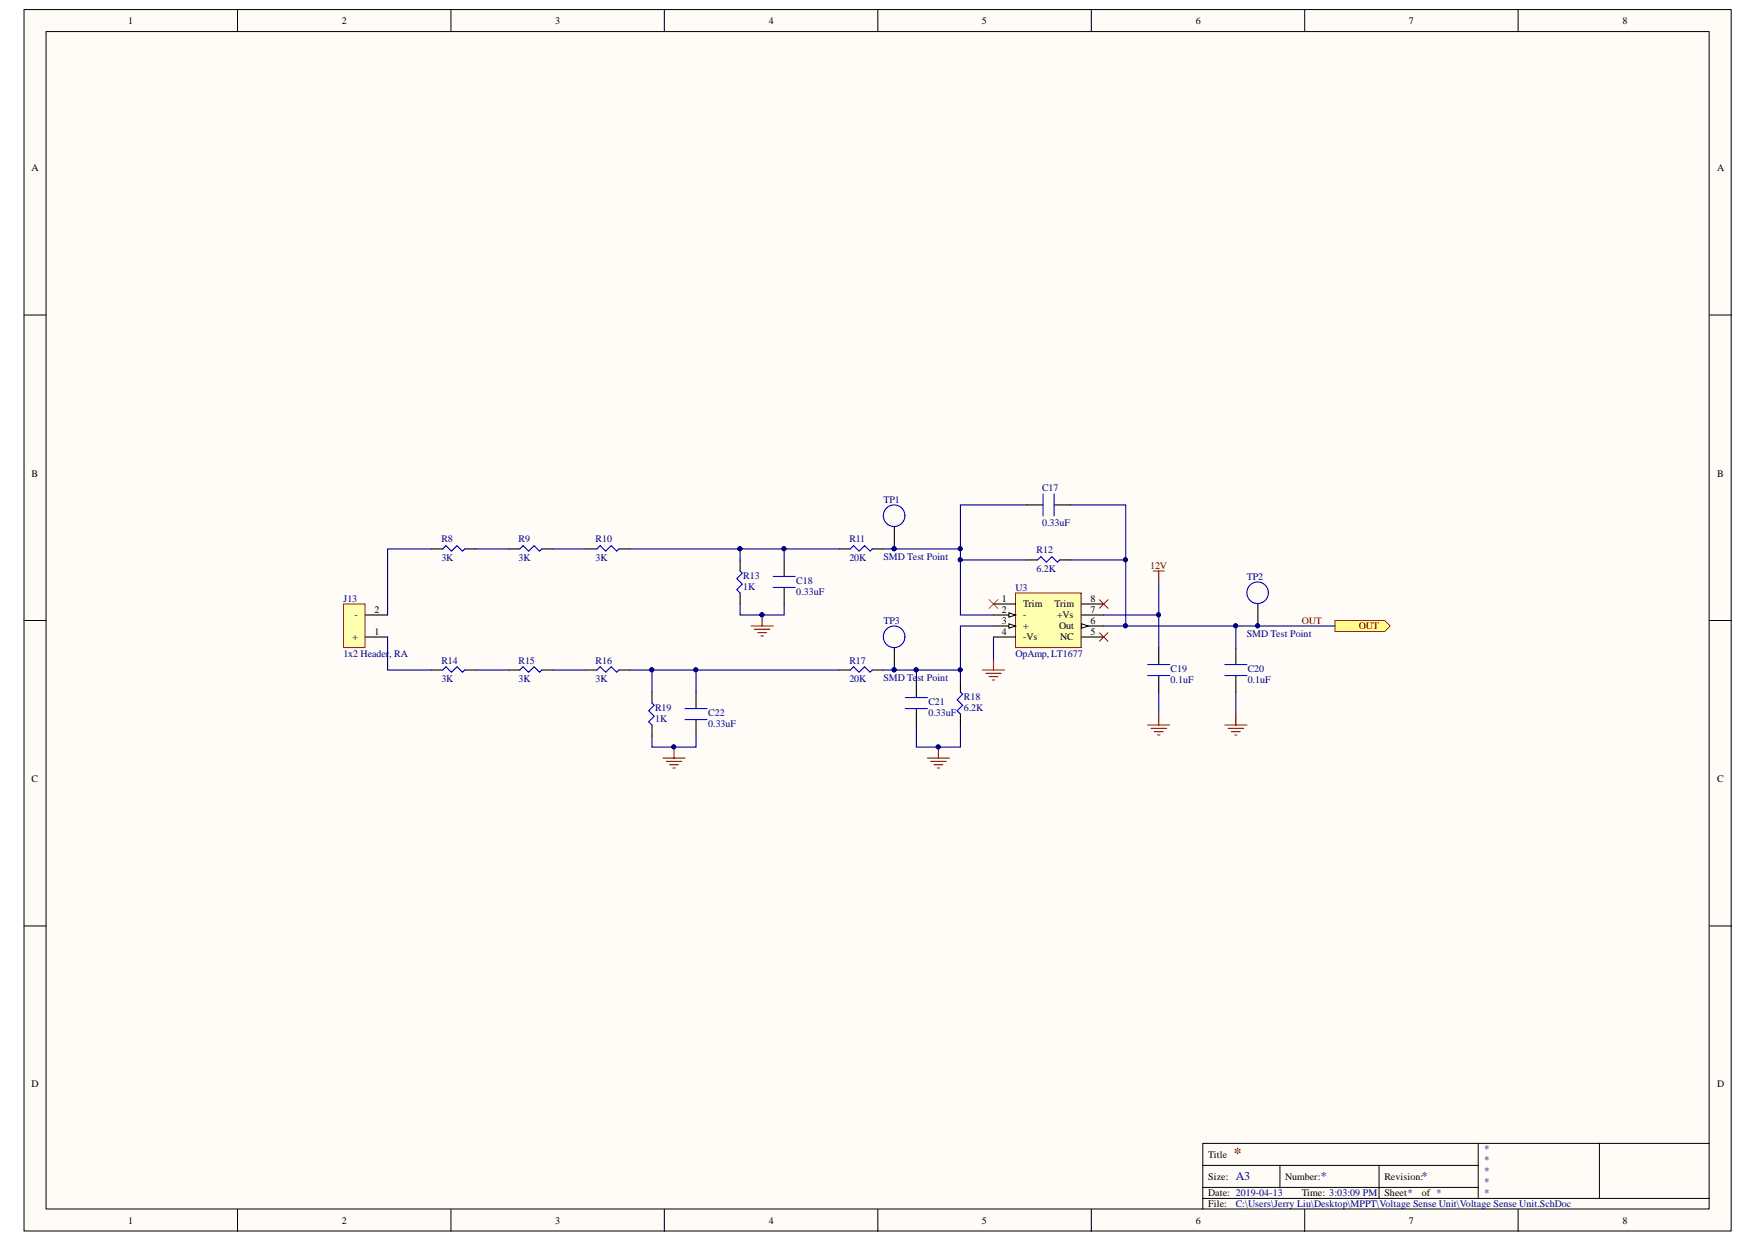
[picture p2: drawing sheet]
<svg xmlns="http://www.w3.org/2000/svg" width="297mm" height="210mm" viewBox="0 0 297 210" stroke-linecap="round" stroke-linejoin="round" font-family="sans-serif">
<g fill="#fffcf8" stroke="#000" stroke-width=".17">
<path d="M4.1 1.6h288.6v206.4h-288.6z"/>
<path d="M7.8 5.3h281.1v199h-281.1z"/>
</g>
<g fill="none" stroke="#000" stroke-width=".17">
<path d="M40.2 1.6v3.7M76.2 1.6v3.7M112.3 1.6v3.7M148.4 1.6v3.7M184.5 1.6v3.7M220.6 1.6v3.7M256.7 1.6v3.7M4.1 53.2h3.7M289 53.2h3.7M4.1 104.9h3.7M289 104.9h3.7M4.1 156.5h3.7"/>
<path d="M289 156.5h3.7M203.3 197h46.6M216.4 197v3.7M233.1 197v5.5M249.9 193.2v9.3M270.4 193.2h-67.1v11.2M289 193.2h-18.6v9.3M40.2 204.4v3.7M76.2 204.4v3.7M112.3 204.4v3.7M148.4 204.4v3.7M184.5 204.4v3.7"/>
<path d="M203.3 202.5h85.7M203.3 200.7h46.6M220.6 204.4v3.7M256.7 204.4v3.7"/>
</g>
<path d="M58.1 102.1h3.6v7.3h-3.6z" fill="#ffffb0" stroke="#800000" stroke-width=".17"/>
<g fill="none" stroke="#000" stroke-width=".19">
<path d="M173.5 85.3h2.8M173.5 94.6h1.9M178.2 85.3h2.8M179.1 94.6h1.9M61.8 107.7h3.7M61.8 103.9h3.7M73 113.2h1.8M78.6 113.2h1.8M86 113.2h1.9M91.6 113.2h1.9M99 113.2h1.9M104.6 113.2h1.9"/>
<path d="M110.2 117v1.8M117.7 117v2.8M141.9 113.2h1.8M147.5 113.2h1.8M154.9 115.1v2.8M154.9 119.8v2.7M162.4 115.1v1.9M195.9 109.5v2.8M195.9 114.2v2.8M208.9 109.5v2.8M208.9 114.2v2.8M110.2 122.5v1.9"/>
<path d="M117.7 121.6v2.8M162.4 120.7v1.8"/>
</g>
<g fill="none" stroke="#00f" stroke-width=".19">
<path d="M175.4 94.6l.6-.5 .9 .9 .9-.9 1 .9 .3-.4M176.3 83.5v3.7M178.2 83.5v3.7M74.8 113.2l.6-.5 .9 .9 1-.9 .9 .9 .4-.4M87.9 113.2l.5-.5 1 .9 .9-.9 .9 .9 .4-.4M100.9 113.2l.6-.5 .9 .9 .9-.9 1 .9 .3-.4M110.2 118.8l.4 .4-.9 .9 .9 1-.9 .9 .5 .5M115.8 119.8h3.7M143.7 113.2l.6-.5 .9 .9 1-.9 .9 .9 .4-.4M153.1 119.8h3.7M153.1 117.9h3.7M162.4 117l.3 .3-.9 1 .9 .9-.9 .9 .6 .6"/>
<path d="M194 114.2h3.8M194 112.3h3.8M207.1 114.2h3.7M207.1 112.3h3.7M115.8 121.6h3.7"/>
</g>
<g fill="none" stroke="#800000" stroke-width=".19">
<path d="M195 96.5h1.8M195.9 96.5v1.9M127 105.8h3.7M127.5 106.4h2.7M128.1 106.9h1.5M128.7 107.5h.3M128.8 103.9v1.9M166.1 113.2h3.7M166.7 113.8h2.6M167.2 114.4h1.5M167.8 114.9h.3M168 111.4v1.8"/>
<path d="M112.1 128.1h3.7M112.6 128.7h2.7M113.2 129.2h1.5M113.8 129.8h.3M113.9 126.3v1.8M156.8 128.1h3.7M157.3 128.7h2.7M157.9 129.2h1.5M158.5 129.8h.3M158.6 126.3v1.8M194 122.5h3.8M194.6 123.1h2.6"/>
<path d="M195.2 123.7h1.4M195.7 124.2h.4M195.9 120.7v1.8M207.1 122.5h3.7M207.6 123.1h2.6M208.2 123.7h1.5M208.7 124.2h.4M208.9 120.7v1.8"/>
</g>
<g fill="#000080" stroke="#000080" stroke-width=".17">
<circle cx="113.9" cy="126.2" r=".33"/>
<circle cx="128.8" cy="103.9" r=".34"/>
<circle cx="158.6" cy="126.2" r=".34"/>
</g>
<path d="M225.7 104.9h8.4l.9 .9-.9 .9h-8.4z" fill-rule="evenodd" fill="#ffff80" stroke="#800000" stroke-width=".17"/>
<g fill="none" stroke="#000" stroke-width=".19">
<path d="M73 92.8h1.8M78.6 92.8h1.8M86 92.8h1.9M91.6 92.8h1.9M99 92.8h1.9M104.6 92.8h1.9M125.1 94.6v1.9M132.6 94.6v2.8M132.6 99.3v2.8M141.9 92.8h1.8M147.5 92.8h1.8M151.2 89.1v3.7"/>
<path d="M125.1 100.2v1.9M151.2 109.5v3.7M212.7 102.1v3.7"/>
</g>
<g fill="none" stroke="#00f" stroke-width=".19">
<path d="M74.8 92.8l.6-.6 .9 .9 1-.9 .9 .9 .4-.3M87.9 92.8l.5-.6 1 .9 .9-.9 .9 .9 .4-.3M100.9 92.8l.6-.6 .9 .9 .9-.9 1 .9 .3-.3M125.1 96.5l.4 .4-.9 .9 .9 .9-.9 1 .5 .5M130.7 99.3h3.7M130.7 97.4h3.7M143.7 92.8l.6-.6 .9 .9 1-.9 .9 .9 .4-.3"/>
<circle cx="151.2" cy="87.2" r="1.82"/>
<circle cx="151.2" cy="107.6" r="1.82"/>
<circle cx="212.6" cy="100.2" r="1.82"/>
</g>
<g fill="#000080" stroke="#000080" stroke-width=".17">
<circle cx="212.6" cy="105.8" r=".33"/>
<circle cx="151.1" cy="92.7" r=".33"/>
<circle cx="151.1" cy="113.2" r=".33"/>
<circle cx="162.3" cy="92.7" r=".33"/>
<circle cx="162.3" cy="94.6" r=".33"/>
<circle cx="110.2" cy="113.2" r=".34"/>
<circle cx="117.6" cy="113.2" r=".34"/>
<circle cx="154.9" cy="113.2" r=".34"/>
<circle cx="162.3" cy="113.2" r=".33"/>
<circle cx="190.3" cy="94.6" r=".33"/>
<circle cx="190.3" cy="105.8" r=".33"/>
<circle cx="195.9" cy="103.9" r=".34"/>
<circle cx="208.9" cy="105.8" r=".34"/>
<circle cx="113.9" cy="126.2" r=".33"/>
<circle cx="158.6" cy="126.2" r=".34"/>
<circle cx="125.1" cy="92.7" r=".34"/>
<circle cx="132.5" cy="92.7" r=".33"/>
<circle cx="128.8" cy="103.9" r=".34"/>
</g>
<g fill="none" stroke="#000080" stroke-width=".19">
<path d="M73 92.8h-7.5v11.1M80.4 92.8h5.6M93.5 92.8h5.5M106.5 92.8h18.6v1.8M125.1 92.8h7.5v1.8M132.6 92.8h9.3M149.3 92.8h13.1v11.1h5.6M162.4 94.6h11.1M173.5 85.3h-11.1v7.5M181 85.3h9.3v20.5h-3.7M181 94.6h9.3M195.9 98.4v5.5"/>
<path d="M65.5 107.7v5.5h7.5M80.4 113.2h5.6M93.5 113.2h5.5M106.5 113.2h3.7v3.8M110.2 113.2h7.5v3.8M117.7 113.2h24.2M125.1 102.1v1.8h7.5v-1.8M154.9 113.2v1.9M162.4 113.2v1.9M168 105.8h-5.6v7.4h-13.1M168 107.7v3.7M186.6 103.9h9.3v5.6"/>
<path d="M190.3 105.8h18.6v3.7M195.9 117v3.7M208.9 105.8h16.8M208.9 117v3.7M110.2 124.4v1.9h7.5v-1.9M154.9 122.5v3.8h7.5v-3.8"/>
</g>
<path d="M171.7 100.2h11.1v9.2h-11.1z" fill="#ffffb0" stroke="#800000" stroke-width=".17"/>
<path d="M168 102.1h3.7M168 103.9h3.7" fill="none" stroke="#000" stroke-width=".19"/>
<path d="M170.6 103.6l1.1 .3-1.1 .4z" fill="#fffcf8"/>
<path d="M170.6 103.6l1.1 .3-1.1 .4z" fill="none" stroke="#000" stroke-width=".17"/>
<path d="M168 105.8h3.7" fill="none" stroke="#000" stroke-width=".19"/>
<path d="M170.6 105.4l1.1 .4-1.1 .4z" fill="#fffcf8"/>
<path d="M170.6 105.4l1.1 .4-1.1 .4z" fill="none" stroke="#000" stroke-width=".17"/>
<path d="M168 107.7h3.7M182.9 107.7h3.7M182.9 105.8h3.7" fill="none" stroke="#000" stroke-width=".19"/>
<path d="M182.9 105.4l1.1 .4-1.1 .4z" fill="#fffcf8"/>
<path d="M182.9 105.4l1.1 .4-1.1 .4z" fill="none" stroke="#000" stroke-width=".17"/>
<path d="M182.9 103.9h3.7M182.9 102.1h3.7" fill="none" stroke="#000" stroke-width=".19"/>
<path d="M167.2 101.3l1.5 1.5M168.7 101.3l-1.5 1.5M185.8 106.9l1.5 1.5M185.8 101.3l1.5 1.5M187.3 106.9l-1.5 1.5M187.3 101.3l-1.5 1.5" fill="none" stroke="#f00" stroke-width=".17"/>
<text font-size="2.5" fill="#800000" x="208.6" y="195.7">*</text>
<g font-size="2" fill="#000080">
<text x="208.9" y="199.5">A3</text>
<text x="223.3" y="199.5">*</text>
<text x="240.4" y="199.5">*</text>
</g>
<g font-size="1.7">
<text x="21.7" y="4.1">1</text>
<text x="57.8" y="4.1">2</text>
<text x="93.8" y="4.1">3</text>
<text x="130" y="4.1">4</text>
<text x="166" y="4.1">5</text>
<text x="202.1" y="4.1">6</text>
<text x="238.2" y="4.1">7</text>
<text x="274.3" y="4.1">8</text>
<text x="5.3" y="28.9">A</text>
<text x="290.3" y="28.9">A</text>
<text x="5.3" y="80.6">B</text>
<text x="290.3" y="80.6">B</text>
<text x="169.4" y="101.7">1</text>
<text x="184.4" y="101.7">8</text>
<text x="59.9" y="104.5">-</text>
<text x="63.3" y="107.3">1</text>
<text x="63.3" y="103.5">2</text>
<text x="169.4" y="103.5">2</text>
<text x="169.4" y="105.4">3</text>
<text x="169.4" y="107.3">4</text>
<text x="172.9" y="102.6">Trim</text>
<text x="172.9" y="104.5">-</text>
<text x="172.9" y="106.3">+</text>
<text x="178.3" y="102.6">Trim</text>
<text x="178.7" y="104.5">+Vs</text>
<text x="179" y="106.3">Out</text>
<text x="184.4" y="107.3">5</text>
<text x="184.4" y="105.4">6</text>
<text x="184.4" y="103.5">7</text>
<text x="59.6" y="108.2">+</text>
<text x="172.9" y="108.2">-Vs</text>
<text x="179.2" y="108.2">NC</text>
<text x="5.3" y="132.2">C</text>
<text x="290.3" y="132.2">C</text>
<text x="5.3" y="183.8">D</text>
<text x="290.3" y="183.8">D</text>
<text x="204.3" y="195.7">Title</text>
<text x="204.3" y="199.4">Size:</text>
<text x="204.3" y="202.2">Date: 2019-04-13</text>
<text x="217.3" y="199.4">Number:</text>
<text x="220.1" y="202.2">Time: 3:03:09 PM</text>
<text x="234" y="199.4">Revision:</text>
<text x="234" y="202.2">Sheet*</text>
<text x="240.4" y="202.2">of *</text>
<text x="21.7" y="206.9">1</text>
<text x="57.8" y="206.9">2</text>
<text x="93.8" y="206.9">3</text>
<text x="130" y="206.9">4</text>
<text x="166" y="206.9">5</text>
<text x="202.1" y="206.9">6</text>
<text x="204.3" y="204.1">File:</text>
<text x="238.2" y="206.9">7</text>
<text x="274.3" y="206.9">8</text>
</g>
<g font-size="1.7" fill="#000080">
<text x="176.2" y="82.9">C17</text>
<text x="149.3" y="85">TP1</text>
<text x="176.2" y="88.8">0.33uF</text>
<text x="74.6" y="91.6">R8</text>
<text x="74.6" y="94.8">3K</text>
<text x="87.7" y="91.6">R9</text>
<text x="87.7" y="94.8">3K</text>
<text x="100.7" y="91.6">R10</text>
<text x="100.7" y="94.8">3K</text>
<text x="143.6" y="91.6">R11</text>
<text x="143.6" y="94.8">20K</text>
<text x="149.3" y="94.7">SMD Test Point</text>
<text x="175.2" y="93.5">R12</text>
<text x="58" y="101.7">J13</text>
<text x="125.7" y="97.8">R13</text>
<text x="125.7" y="99.7">1K</text>
<text x="134.6" y="98.7">C18</text>
<text x="134.6" y="100.6">0.33uF</text>
<text x="171.7" y="99.8">U3</text>
<text x="175.2" y="96.7">6.2K</text>
<text x="210.8" y="98">TP2</text>
<text x="149.3" y="105.4">TP3</text>
<text x="210.8" y="107.7">SMD Test Point</text>
<text x="58" y="111">1x2 Header</text>
<text x="65.8" y="111">, RA</text>
<text x="74.6" y="112.2">R14</text>
<text x="87.7" y="112.2">R15</text>
<text x="100.7" y="112.2">R16</text>
<text x="143.6" y="112.2">R17</text>
<text x="171.7" y="111">OpAmp, LT1677</text>
<text x="197.9" y="113.6">C19</text>
<text x="210.9" y="113.6">C20</text>
<text x="74.6" y="115.3">3K</text>
<text x="87.7" y="115.3">3K</text>
<text x="100.7" y="115.3">3K</text>
<text x="143.6" y="115.3">20K</text>
<text x="149.3" y="115.1">SMD Test Point</text>
<text x="157" y="119.2">C21</text>
<text x="163" y="118.3">R18</text>
<text x="197.9" y="115.5">0.1uF</text>
<text x="210.9" y="115.5">0.1uF</text>
<text x="110.8" y="120.1">R19</text>
<text x="110.8" y="122">1K</text>
<text x="119.7" y="121">C22</text>
<text x="119.7" y="122.9">0.33uF</text>
<text x="157" y="121">0.33uF</text>
<text x="163" y="120.1">6.2K</text>
<text x="250.9" y="194.8">*</text>
<text x="250.9" y="196.6">*</text>
<text x="250.9" y="198.5">*</text>
<text x="250.9" y="200.3">*</text>
<text x="250.9" y="202.2">*</text>
<text x="208.9" y="204.1">C:\Users\Jerry Liu\Desktop\MPPT\Voltage Sense Unit\Voltage Sense Unit.SchDoc</text>
</g>
<g font-size="1.7" fill="#800000">
<text x="194.4" y="96.1">12V</text>
<text x="220.1" y="105.4">OUT</text>
<text x="229.7" y="106.3">OUT</text>
</g>
</svg>
